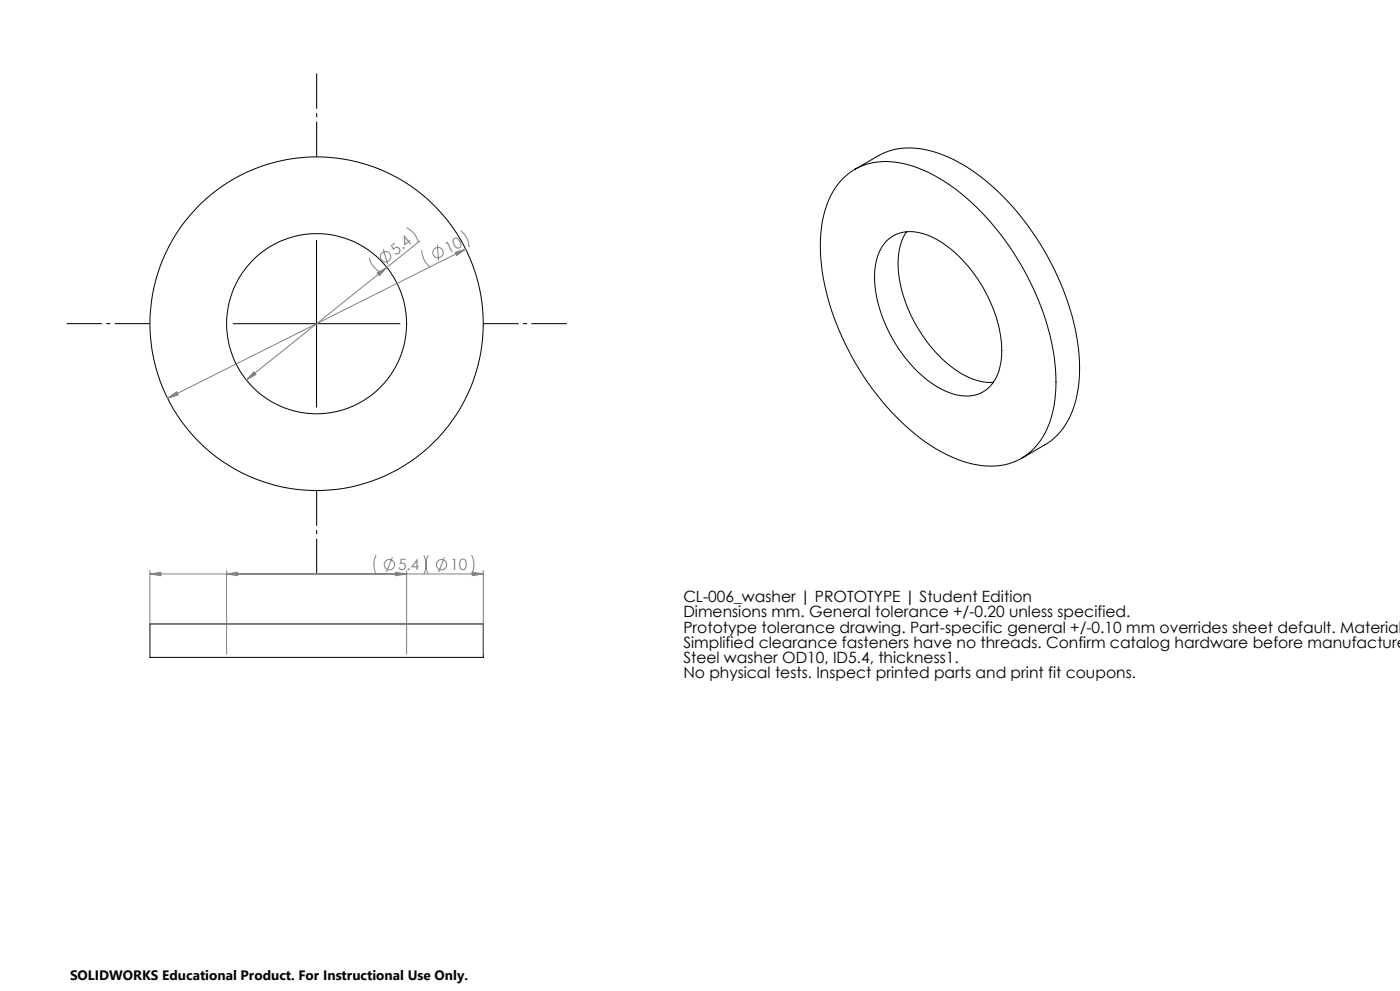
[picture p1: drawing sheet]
<svg xmlns="http://www.w3.org/2000/svg" width="420mm" height="297mm" viewBox="0 0 420 297" stroke-linecap="round" stroke-linejoin="round" font-family="sans-serif">
<g fill="none" stroke="#000" stroke-width=".3">
<path d="M252.7 53.7a18.4 18.4 0 0 1 17.2-4.9 46.2 46.2 0 0 1 23.1 13.3 81.6 81.6 0 0 1 23.5 46.8 34.9 34.9 0 0 1-3.8 22.3 18 18 0 0 1-19.7 8.1 45.9 45.9 0 0 1-23.1-13.3 81.7 81.7 0 0 1-23.5-46.8 34.9 34.9 0 0 1 3.8-22.3zM256.4 50.8l7.1-4.1a21.2 21.2 0 0 1 18-.8 56.8 56.8 0 0 1 24.3 18.4 79.9 79.9 0 0 1 17.9 42.4 33.1 33.1 0 0 1-4.7 21.6l-1.7 2-1.9 1.7-8.9 5.4M95 72v50M266.4 71.8a11.1 11.1 0 0 1 11.6-1.4 36 36 0 0 1 17 15.9 35.5 35.5 0 0 1 5.2 22.6 10.6 10.6 0 0 1-9.9 9.8 21.6 21.6 0 0 1-14.5-6.9 42.8 42.8 0 0 1-13.4-28.8 14.8 14.8 0 0 1 4-11.2zM272 69.5a19.7 19.7 0 0 0-2 15.1 43 43 0 0 0 18.5 27.4 17.1 17.1 0 0 0 9.5 2.6M70 97h50M45 187h100v10h-100z"/>
<circle cx="95" cy="97" r="50"/>
<circle cx="95" cy="97" r="27"/>
</g>
<g fill="none" stroke="#808080" stroke-width=".3">
<path d="M110.8 77.2a6.2 6.2 0 0 0 3.5 4.4M115 74.6l1.3 4.6M122 68.3a6.3 6.3 0 0 1 3.5 4.3M126 72.2l-9.9 7.9M126.5 75a6.4 6.4 0 0 0 2.5 5M131.2 73.3l.4 4.8M136.5 75.7l3.2-1.1-2.7 2zM138.2 69.1a6.4 6.4 0 0 1 2.5 5.1M139.7 74.6l-89.4 44.8M113.2 81.8l2.9-1.7-2.3 2.5zM116.1 80.1l-42.2 33.8M50.3 119.4l2.7-2 .4 1z"/>
<path d="M76.2 111.4l.6 .8-2.9 1.7zM45 172l3.3-.5v1zM45 172h100M45 171v25M68 172l3.3-.5v1zM68 171v25M112.8 166.4a6.2 6.2 0 0 0 0 5.6M117.7 167l-1.8 4.4M118.7 171.5l3.3 .5-3.3 .5zM122 171v25M127.1 166.4a6.2 6.2 0 0 1 0 5.6M128.4 166.4a6.5 6.5 0 0 0 0 5.6"/>
<path d="M133.3 167l-1.7 4.4M141.5 166.4a6.2 6.2 0 0 1 0 5.6M141.7 171.5l3.3 .5-3.3 .5zM145 171v25"/>
<circle cx="115.7" cy="76.9" r="1.56"/>
<circle cx="131.4" cy="75.7" r="1.55"/>
<circle cx="116.8" cy="169.2" r="1.56"/>
<circle cx="132.5" cy="169.2" r="1.56"/>
</g>
<path d="M95 47v-25M45 97h-25M145 97h25M95 147v25" fill="none" stroke="#000" stroke-width=".3" stroke-dasharray="15.2 1.3 1.3 1.3" stroke-dashoffset="4.6" stroke-linecap="butt"/>
<g fill="#808080">
<path d="M118.7 171.5l3.3 .5-3.3 .5zM68 172l3.3-.5v1zM141.7 171.5l3.3 .5-3.3 .5zM45 172l3.3-.5v1z"/>
<path d="M50.3 119.4l3.1-1-.4-1zM136.5 75.7l.5 .9 2.7-2z"/>
<path d="M76.2 111.4l-2.3 2.5 2.9-1.7zM113.2 81.8l.6 .8 2.3-2.5z"/>
</g>
<g font-size="4.7" fill="#808080">
<text x="118.8" y="76.6" transform="rotate(-39 118.8 76.6)">5.4</text>
<text x="134.5" y="76.1" transform="rotate(-27 134.5 76.1)">10</text>
<text x="119.4" y="170.9">5.4</text>
<text x="135.1" y="170.9">10</text>
</g>
<g font-size="4.7">
<text x="205" y="180.5">CL-006_washer | PROTOTYPE | Student Edition</text>
<text x="205" y="185">Dimensions mm. General tolerance +/-0.20 unless specified.</text>
<text x="205" y="189.6">Prototype tolerance drawing. Part-specific general +/-0.10 mm overrides sheet default. Material</text>
<text x="205" y="194.1">Simplified clearance fasteners have no threads. Confirm catalog hardware before manufacture</text>
<text x="205" y="198.6">Steel washer OD10, ID5.4, thickness1.</text>
<text x="205" y="203.1">No physical tests. Inspect printed parts and print fit coupons.</text>
</g>
<text font-size="4.1" x="21" y="293.7">SOLIDWORKS Educational Product. For Instructional Use Only.</text>
</svg>
